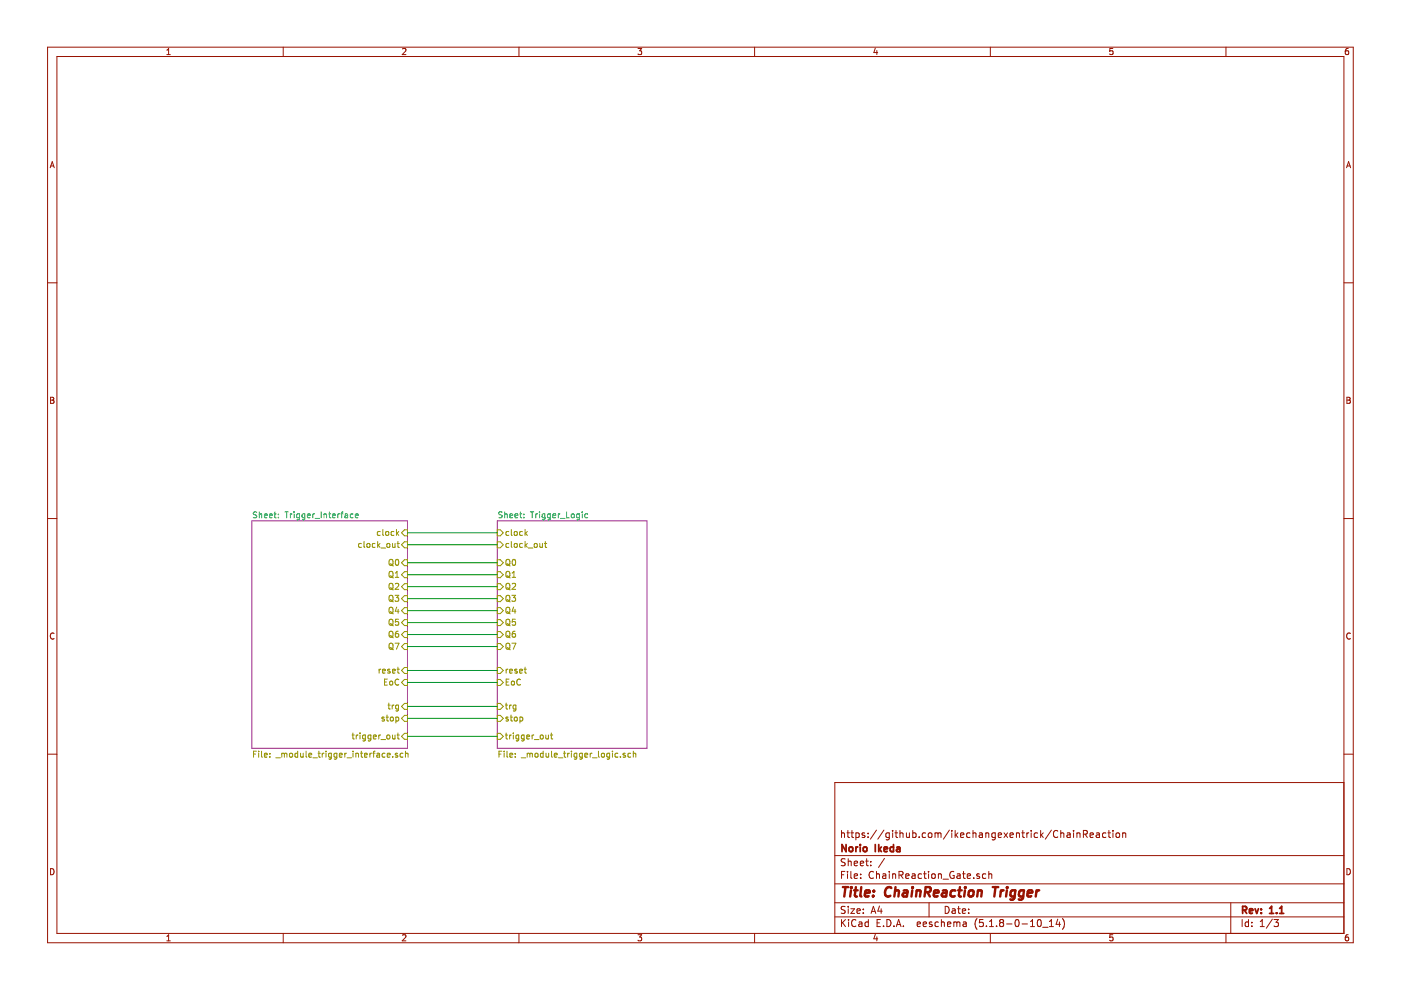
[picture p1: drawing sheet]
EESchema Schematic File Version 4
EELAYER 30 0
EELAYER END
$Descr A4 11693 8268
encoding utf-8
Sheet 1 3
Title "ChainReaction Trigger"
Date ""
Rev "1.1"
Comp "Norio Ikeda"
Comment1 "https://github.com/ikechangexentrick/ChainReaction"
Comment2 ""
Comment3 ""
Comment4 ""
$EndDescr
$Sheet
S 2100 4350 1300 1900
U 62DB9894
F0 "Trigger_Interface" 50
F1 "_module_trigger_interface.sch" 50
F2 "clock" I R 3400 4450 50 
F3 "Q0" I R 3400 4700 50 
F4 "Q1" I R 3400 4800 50 
F5 "Q2" I R 3400 4900 50 
F6 "Q3" I R 3400 5000 50 
F7 "reset" I R 3400 5600 50 
F8 "EoC" I R 3400 5700 50 
F9 "trigger_out" I R 3400 6150 50 
F10 "clock_out" I R 3400 4550 50 
F11 "trg" I R 3400 5900 50 
F12 "stop" I R 3400 6000 50 
F13 "Q4" I R 3400 5100 50 
F14 "Q5" I R 3400 5200 50 
F15 "Q6" I R 3400 5300 50 
F16 "Q7" I R 3400 5400 50 
$EndSheet
$Sheet
S 4150 4350 1250 1900
U 62DBC62A
F0 "Trigger_Logic" 50
F1 "_module_trigger_logic.sch" 50
F2 "clock" I L 4150 4450 50 
F3 "Q0" I L 4150 4700 50 
F4 "Q1" I L 4150 4800 50 
F5 "Q2" I L 4150 4900 50 
F6 "Q3" I L 4150 5000 50 
F7 "reset" I L 4150 5600 50 
F8 "EoC" I L 4150 5700 50 
F9 "trigger_out" I L 4150 6150 50 
F10 "clock_out" I L 4150 4550 50 
F11 "trg" I L 4150 5900 50 
F12 "stop" I L 4150 6000 50 
F13 "Q4" I L 4150 5100 50 
F14 "Q5" I L 4150 5200 50 
F15 "Q6" I L 4150 5300 50 
F16 "Q7" I L 4150 5400 50 
$EndSheet
Wire Wire Line
	3400 4450 4150 4450
Wire Wire Line
	4150 4550 3400 4550
Wire Wire Line
	3400 4700 4150 4700
Wire Wire Line
	4150 4800 3400 4800
Wire Wire Line
	3400 4900 4150 4900
Wire Wire Line
	4150 5000 3400 5000
Wire Wire Line
	3400 5100 4150 5100
Wire Wire Line
	4150 5200 3400 5200
Wire Wire Line
	3400 5300 4150 5300
Wire Wire Line
	4150 5400 3400 5400
Wire Wire Line
	3400 5600 4150 5600
Wire Wire Line
	4150 5700 3400 5700
Wire Wire Line
	3400 5900 4150 5900
Wire Wire Line
	3400 6000 4150 6000
Wire Wire Line
	3400 6150 4150 6150
$EndSCHEMATC
